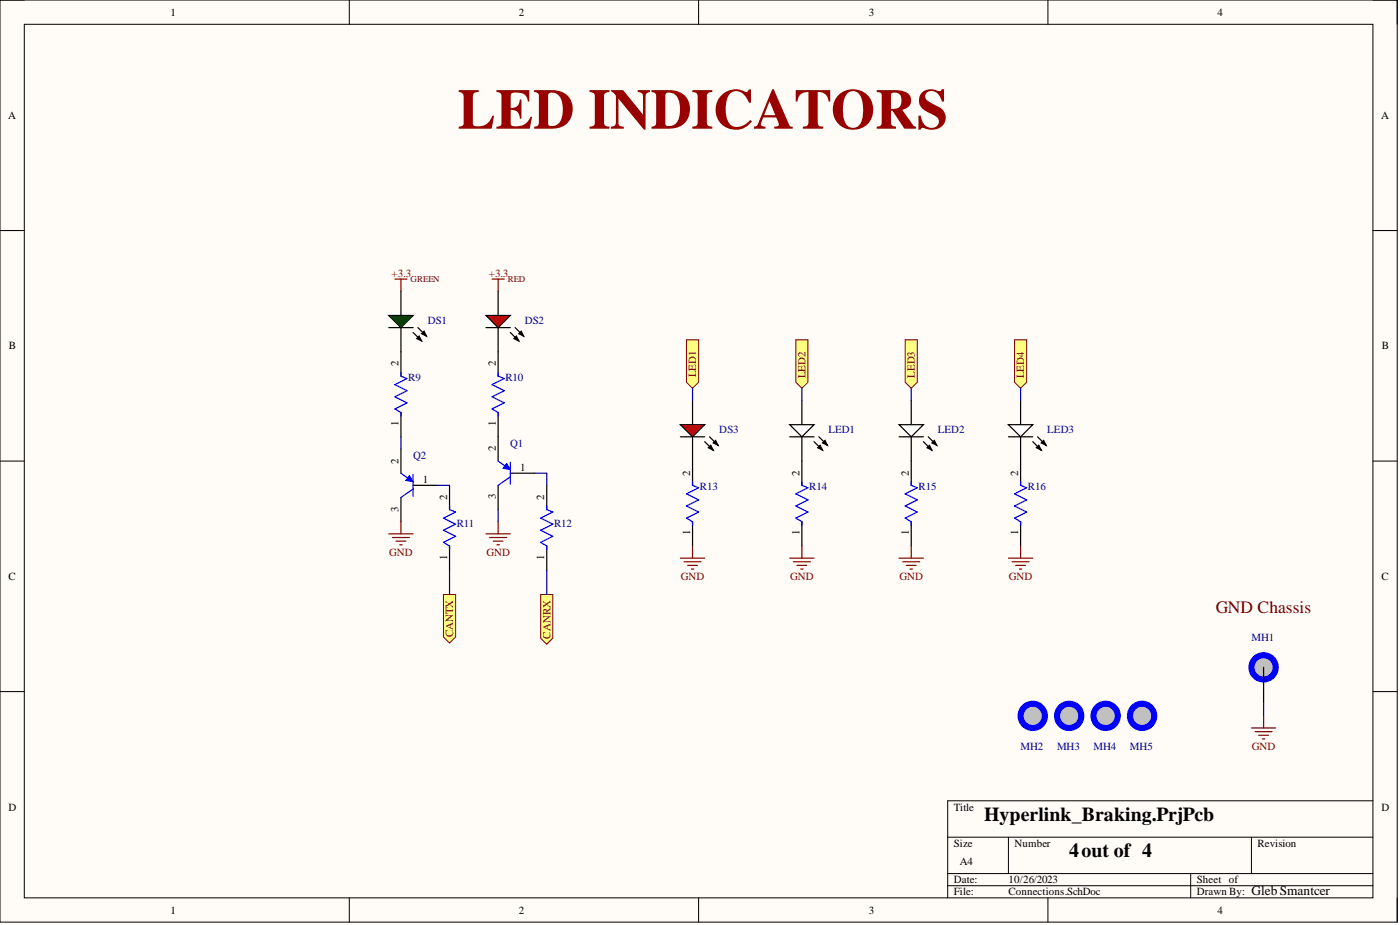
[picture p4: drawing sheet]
<svg xmlns="http://www.w3.org/2000/svg" width="292mm" height="193mm" viewBox="0 0 292 193" stroke-linecap="round" stroke-linejoin="round" font-family="sans-serif">
<path d="M0 0h291.5v192.4h-291.5z" fill-rule="evenodd" fill="#fffcf8"/>
<path d="M0 0h291.5v192.4h-291.5z" fill="none" stroke="#000" stroke-width=".21"/>
<path d="M5.1 5.1h281.4v182.2h-281.4z" fill-rule="evenodd" fill="#fffcf8"/>
<g fill="none" stroke="#000" stroke-width=".21">
<path d="M0 0h5.1M5.1 5.1h281.4v182.2h-281.4zM72.9 0v5.1M145.8 0v5.1M218.6 0v5.1M286.5 0h5v5.1M0 48.1h5.1M286.5 48.1h5M0 96.2h5.1M286.5 96.2h5M0 144.3h5.1M286.5 144.3h5"/>
<path d="M197.7 174.7h88.8M210.4 174.7v7.5M261.1 174.7v7.5M286.5 167.1h-88.8v20.2M72.9 187.3v5.1M145.8 187.3v5.1M197.7 182.2h88.8M197.7 184.8h88.8M218.6 187.3v5.1M248.4 182.2v5.1M291.5 187.3v5.1"/>
</g>
<path d="M83.7 93.7v5M83.7 103.8v5M86.2 101.3h5.1" fill="none" stroke="#000" stroke-width=".25"/>
<path d="M83.7 98.7l1.7 1.3M86.2 99v4.5M86.2 102l-2.5 1.8" fill="none" stroke="#00f" stroke-width=".25"/>
<path d="M85.4 99.2l.8 1.3-1.5-.3z" fill="#00f"/>
<path d="M85.4 99.2l.8 1.3-1.5-.3z" fill="none" stroke="#00f" stroke-width=".21"/>
<path d="M103.9 91.1v5.1M106.5 98.7h5M103.9 101.3v5" fill="none" stroke="#000" stroke-width=".25"/>
<path d="M103.9 96.2l1.8 1.3M106.5 96.4v4.6M106.5 99.5l-2.6 1.8" fill="none" stroke="#00f" stroke-width=".25"/>
<path d="M105.7 96.7l.8 1.3-1.6-.3z" fill="#00f"/>
<path d="M105.7 96.7l.8 1.3-1.6-.3z" fill="none" stroke="#00f" stroke-width=".21"/>
<path d="M83.7 73.4v5.1M103.9 73.4v5.1M83.7 86.1v5M103.9 86.1v5M144.5 96.2v5.1M167.3 83.5v5.1M167.3 91.1v5.1M93.8 101.3v5M93.8 113.9v5.1M114.1 101.3v5M114.1 113.9v5.1M144.5 108.8v5.1" fill="none" stroke="#000" stroke-width=".25"/>
<path d="M83.7 77.7v.8l1.2 .5-2.5 1.2 2.5 1.3-2.5 1.3 2.5 1.2-2.5 1.3 1.3 .8v.7M103.9 77.7v.8l1.3 .5-2.5 1.2 2.5 1.3-2.5 1.3 2.5 1.2-2.5 1.3 1.2 .8v.7M93.8 105.6v.7l1.3 .5-2.6 1.3 2.6 1.2-2.6 1.3 2.6 1.3-2.6 1.2 1.3 .8v.8M114.1 105.6v.7l1.2 .5-2.5 1.3 2.5 1.2-2.5 1.3 2.5 1.3-2.5 1.2 1.3 .8v.8M144.5 100.5v.8l1.3 .5-2.6 1.2 2.6 1.3-2.6 1.3 2.6 1.2-2.6 1.3 1.3 .7v.8" fill="none" stroke="#00f" stroke-width=".25"/>
<g fill="none" stroke="#800000" stroke-width=".25">
<path d="M82.4 58.2h2.5M83.7 58.2v2.6M102.7 58.2h2.5M103.9 58.2v2.6M81.1 111.4h5.1M81.9 112.1h3.5M82.6 112.9h2.1M83.4 113.7h.5M83.7 108.8v2.6M101.4 111.4h5.1M102.2 112.1h3.5M102.9 112.9h2"/>
<path d="M103.7 113.7h.5M103.9 108.8v2.6M142 116.4h5M142.7 117.2h3.6M143.5 118h2M144.2 118.7h.5M144.5 113.9v2.5"/>
</g>
<path d="M164.8 88.6h5l-2.5 2.5z" fill="#fff"/>
<path d="M164.8 88.6h5l-2.5 2.5zM164.8 91.1h5M167.3 96.2v5.1M169.8 92.1l1.8 1.8M170.6 93.4l.5-.5 .5 1zM170.9 91.1l1.7 1.8M171.6 92.4l.5-.5 .5 1zM190.1 83.5v5.1M190.1 91.1v5.1M167.3 108.8v5.1" fill="none" stroke="#000" stroke-width=".25"/>
<path d="M170.6 93.4l.5-.5 .5 1zM171.6 92.4l.5-.5 .5 1z" fill="#000"/>
<path d="M167.3 100.5v.8l1.3 .5-2.6 1.2 2.6 1.3-2.6 1.3 2.6 1.2-2.6 1.3 1.3 .7v.8" fill="none" stroke="#00f" stroke-width=".25"/>
<path d="M164.8 116.4h5M165.5 117.2h3.6M166.3 118h2M167.1 118.7h.5M167.3 113.9v2.5" fill="none" stroke="#800000" stroke-width=".25"/>
<path d="M187.6 88.6h5.1l-2.6 2.5z" fill="#fff"/>
<path d="M187.6 88.6h5.1l-2.6 2.5zM187.6 91.1h5.1M190.1 96.2v5.1M192.7 92.1l1.7 1.8M193.4 93.4l.5-.5 .5 1zM193.7 91.1l1.7 1.8M194.4 92.4l.5-.5 .5 1zM212.9 83.5v5.1M212.9 91.1v5.1M190.1 108.8v5.1" fill="none" stroke="#000" stroke-width=".25"/>
<path d="M193.4 93.4l.5-.5 .5 1zM194.4 92.4l.5-.5 .5 1z" fill="#000"/>
<path d="M190.1 100.5v.8l1.3 .5-2.5 1.2 2.5 1.3-2.5 1.3 2.5 1.2-2.5 1.3 1.2 .7v.8" fill="none" stroke="#00f" stroke-width=".25"/>
<path d="M187.6 116.4h5.1M188.3 117.2h3.6M189.1 118h2M189.9 118.7h.5M190.1 113.9v2.5" fill="none" stroke="#800000" stroke-width=".25"/>
<path d="M210.4 88.6h5.1l-2.6 2.5z" fill="#fff"/>
<path d="M210.4 88.6h5.1l-2.6 2.5zM210.4 91.1h5.1M212.9 96.2v5.1M215.5 92.1l1.7 1.8M216.2 93.4l.5-.5 .5 1zM216.5 91.1l1.8 1.8M217.2 92.4l.6-.5 .5 1zM212.9 108.8v5.1" fill="none" stroke="#000" stroke-width=".25"/>
<path d="M216.2 93.4l.5-.5 .5 1zM217.2 92.4l.6-.5 .5 1z" fill="#000"/>
<path d="M212.9 100.5v.8l1.3 .5-2.5 1.2 2.5 1.3-2.5 1.3 2.5 1.2-2.5 1.3 1.2 .7v.8" fill="none" stroke="#00f" stroke-width=".25"/>
<path d="M210.4 116.4h5.1M211.2 117.2h3.5M211.9 118h2.1M212.7 118.7h.5M212.9 113.9v2.5" fill="none" stroke="#800000" stroke-width=".25"/>
<circle cx="215.5" cy="149.3" r="2.53" fill="#c0c0c0"/>
<circle cx="215.5" cy="149.3" r="2.53" fill="none" stroke="#00f" stroke-width="1.3"/>
<circle cx="223.1" cy="149.3" r="2.53" fill="#c0c0c0"/>
<circle cx="223.1" cy="149.3" r="2.53" fill="none" stroke="#00f" stroke-width="1.3"/>
<circle cx="230.7" cy="149.3" r="2.53" fill="#c0c0c0"/>
<circle cx="230.7" cy="149.3" r="2.53" fill="none" stroke="#00f" stroke-width="1.3"/>
<circle cx="238.3" cy="149.3" r="2.53" fill="#c0c0c0"/>
<circle cx="238.3" cy="149.3" r="2.53" fill="none" stroke="#00f" stroke-width="1.3"/>
<path d="M166 70.9h2.6v8.8l-1.3 1.3-1.3-1.3z" fill-rule="evenodd" fill="#ffff80"/>
<path d="M166 70.9h2.6v8.8l-1.3 1.3-1.3-1.3z" fill="none" stroke="#800000" stroke-width=".21"/>
<path d="M188.9 70.9h2.5v8.8l-1.3 1.3-1.2-1.3z" fill-rule="evenodd" fill="#ffff80"/>
<path d="M188.9 70.9h2.5v8.8l-1.3 1.3-1.2-1.3z" fill="none" stroke="#800000" stroke-width=".21"/>
<path d="M211.7 70.9h2.5v8.8l-1.3 1.3-1.2-1.3z" fill-rule="evenodd" fill="#ffff80"/>
<path d="M211.7 70.9h2.5v8.8l-1.3 1.3-1.2-1.3z" fill="none" stroke="#800000" stroke-width=".21"/>
<path d="M143.2 70.9h2.6v8.8l-1.3 1.3-1.3-1.3z" fill-rule="evenodd" fill="#ffff80"/>
<path d="M143.2 70.9h2.6v8.8l-1.3 1.3-1.3-1.3z" fill="none" stroke="#800000" stroke-width=".21"/>
<path d="M92.5 124h2.6v8.9l-1.3 1.3-1.3-1.3z" fill-rule="evenodd" fill="#ffff80"/>
<path d="M92.5 124h2.6v8.9l-1.3 1.3-1.3-1.3z" fill="none" stroke="#800000" stroke-width=".21"/>
<path d="M112.8 124h2.5v9.1l-1.2 1.3-1.3-1.3z" fill-rule="evenodd" fill="#ffff80"/>
<path d="M112.8 124h2.5v9.1l-1.2 1.3-1.3-1.3z" fill="none" stroke="#800000" stroke-width=".21"/>
<path d="M83.7 60.8v5M83.7 68.3v5.1" fill="none" stroke="#000" stroke-width=".25"/>
<path d="M81.1 65.8h5.1l-2.5 2.5z" fill="#00bf00"/>
<path d="M81.1 65.8h5.1l-2.5 2.5zM81.1 68.3h5.1M86.2 69.4l1.8 1.7M86.9 70.6l.6-.5 .5 1zM87.2 68.3l1.8 1.8M88 69.6l.5-.5 .5 1zM103.9 60.8v5M103.9 68.3v5.1" fill="none" stroke="#000" stroke-width=".25"/>
<path d="M86.9 70.6l.6-.5 .5 1zM88 69.6l.5-.5 .5 1z" fill="#000"/>
<path d="M101.4 65.8h5.1l-2.6 2.5z" fill="#f00"/>
<path d="M101.4 65.8h5.1l-2.6 2.5zM101.4 68.3h5.1M106.5 69.4l1.7 1.7M107.2 70.6l.5-.5 .5 1zM107.5 68.3l1.8 1.8M108.2 69.6l.6-.5 .5 1zM144.5 83.5v5.1M144.5 91.1v5.1" fill="none" stroke="#000" stroke-width=".25"/>
<path d="M107.2 70.6l.5-.5 .5 1zM108.2 69.6l.6-.5 .5 1z" fill="#000"/>
<path d="M142 88.6h5l-2.5 2.5z" fill="#f00"/>
<path d="M142 88.6h5l-2.5 2.5zM142 91.1h5M147 92.1l1.8 1.8M147.8 93.4l.5-.5 .5 1zM148 91.1l1.8 1.8M148.8 92.4l.5-.5 .5 1z" fill="none" stroke="#000" stroke-width=".25"/>
<path d="M147.8 93.4l.5-.5 .5 1zM148.8 92.4l.5-.5 .5 1z" fill="#000"/>
<path d="M261.1 151.9h5.1M261.9 152.6h3.5M262.6 153.4h2.1M263.4 154.2h.5M263.6 149.3v2.6" fill="none" stroke="#800000" stroke-width=".25"/>
<circle cx="263.6" cy="139.2" r="2.53" fill="#c0c0c0"/>
<circle cx="263.6" cy="139.2" r="2.53" fill="none" stroke="#00f" stroke-width="1.3"/>
<path d="M263.6 139.2v7.6" fill="none" stroke="#000" stroke-width=".25"/>
<path d="M83.7 91.1v2.6M111.5 98.7h2.6v2.6M144.5 81v2.5M167.3 81v2.5M190.1 81v2.5M212.9 81v2.5M91.3 101.3h2.5M93.8 119v5M103.9 106.3v2.5M114.1 119v5M263.6 146.8v2.5" fill="none" stroke="#000080" stroke-width=".25"/>
<text font-size="11.9" fill="#900" x="95.5" y="26.8">LED INDICATORS</text>
<g font-size="4.1">
<text x="205.3" y="171.2">Hyperlink_Braking.PrjPcb</text>
<text x="223.1" y="178.8">4out of 4</text>
</g>
<text font-size="3.6" fill="#600" x="253.7" y="127.8">GND Chassis</text>
<text font-size="2.8" x="261.1" y="186.7">GlebSmantcer</text>
<g font-size="2.3">
<text x="35.6" y="3.3">1</text>
<text x="108.2" y="3.3">2</text>
<text x="181.3" y="3.3">3</text>
<text x="254" y="3.3">4</text>
<text x="1.7" y="24.8">A</text>
<text x="288.1" y="24.8">A</text>
<text x="1.9" y="72.9">B</text>
<text x="83.1" y="76.4" transform="rotate(-90 83.1 76.4)">2</text>
<text x="103.4" y="76.4" transform="rotate(-90 103.4 76.4)">2</text>
<text x="288.3" y="72.9">B</text>
<text x="83.1" y="88.9" transform="rotate(-90 83.1 88.9)">1</text>
<text x="103.4" y="88.9" transform="rotate(-90 103.4 88.9)">1</text>
<text x="103.4" y="94.2" transform="rotate(-90 103.4 94.2)">2</text>
<text x="83.1" y="96.7" transform="rotate(-90 83.1 96.7)">2</text>
<text x="88.2" y="100.7">1</text>
<text x="108.5" y="98.2">1</text>
<text x="144" y="99.2" transform="rotate(-90 144 99.2)">2</text>
<text x="166.8" y="99.2" transform="rotate(-90 166.8 99.2)">2</text>
<text x="189.6" y="99.2" transform="rotate(-90 189.6 99.2)">2</text>
<text x="212.4" y="99.2" transform="rotate(-90 212.4 99.2)">2</text>
<text x="83.1" y="106.7" transform="rotate(-90 83.1 106.7)">3</text>
<text x="93.3" y="104.3" transform="rotate(-90 93.3 104.3)">2</text>
<text x="103.4" y="104.2" transform="rotate(-90 103.4 104.2)">3</text>
<text x="113.6" y="104.3" transform="rotate(-90 113.6 104.3)">2</text>
<text x="144" y="111.7" transform="rotate(-90 144 111.7)">1</text>
<text x="166.8" y="111.7" transform="rotate(-90 166.8 111.7)">1</text>
<text x="189.6" y="111.7" transform="rotate(-90 189.6 111.7)">1</text>
<text x="212.4" y="111.7" transform="rotate(-90 212.4 111.7)">1</text>
<text x="93.3" y="116.8" transform="rotate(-90 93.3 116.8)">1</text>
<text x="113.6" y="116.8" transform="rotate(-90 113.6 116.8)">1</text>
<text x="1.8" y="121">C</text>
<text x="288.2" y="121">C</text>
<text x="1.8" y="169.1">D</text>
<text x="199" y="169.1">Title</text>
<text x="288.2" y="169.1">D</text>
<text x="199" y="176.7">Size</text>
<text x="211.7" y="176.7">Number</text>
<text x="262.4" y="176.7">Revision</text>
<text x="199" y="184.3">Date:</text>
<text x="200.3" y="180.5">A4</text>
<text x="210.4" y="184.3">10/26/2023</text>
<text x="249.7" y="184.3">Sheet of</text>
<text x="35.6" y="190.6">1</text>
<text x="108.2" y="190.6">2</text>
<text x="181.3" y="190.6">3</text>
<text x="199" y="186.8">File:</text>
<text x="210.4" y="186.8">Connections.SchDoc</text>
<text x="249.7" y="186.8">Drawn By:</text>
<text x="254" y="190.6">4</text>
</g>
<g font-size="2.3" fill="#800000">
<text x="81.7" y="57.7">+3.3</text>
<text x="102" y="57.7">+3.3</text>
<text x="145.3" y="78.7" transform="rotate(-90 145.3 78.7)">LED1</text>
<text x="168.1" y="78.9" transform="rotate(-90 168.1 78.9)">LED2</text>
<text x="190.9" y="78.8" transform="rotate(-90 190.9 78.8)">LED3</text>
<text x="213.7" y="78.9" transform="rotate(-90 213.7 78.9)">LED4</text>
<text x="81.2" y="115.9">GND</text>
<text x="101.5" y="115.9">GND</text>
<text x="142" y="121">GND</text>
<text x="164.9" y="121">GND</text>
<text x="187.7" y="121">GND</text>
<text x="210.5" y="121">GND</text>
<text x="94.6" y="133" transform="rotate(-90 94.6 133)">CANTX</text>
<text x="114.8" y="133.2" transform="rotate(-90 114.8 133.2)">CANRX</text>
<text x="261.2" y="156.4">GND</text>
</g>
<g font-size="2.3" fill="#000080">
<text x="89.2" y="67.6">DS1</text>
<text x="109.5" y="67.6">DS2</text>
<text x="85.2" y="79.5">R9</text>
<text x="105.5" y="79.5">R10</text>
<text x="86.2" y="95.7">Q2</text>
<text x="106.5" y="93.2">Q1</text>
<text x="150.1" y="90.4">DS3</text>
<text x="172.9" y="90.4">LED1</text>
<text x="195.7" y="90.4">LED2</text>
<text x="218.5" y="90.4">LED3</text>
<text x="146" y="102.3">R13</text>
<text x="168.8" y="102.3">R14</text>
<text x="191.6" y="102.3">R15</text>
<text x="214.5" y="102.3">R16</text>
<text x="95.3" y="109.9">R11</text>
<text x="115.6" y="109.9">R12</text>
<text x="261.1" y="133.6">MH1</text>
<text x="212.9" y="156.4">MH2</text>
<text x="220.5" y="156.4">MH3</text>
<text x="228.1" y="156.4">MH4</text>
<text x="235.8" y="156.4">MH5</text>
</g>
<g font-size="1.9" fill="#5b0f00">
<text x="85.7" y="58.8">GREEN</text>
<text x="106" y="58.8">RED</text>
</g>
</svg>
